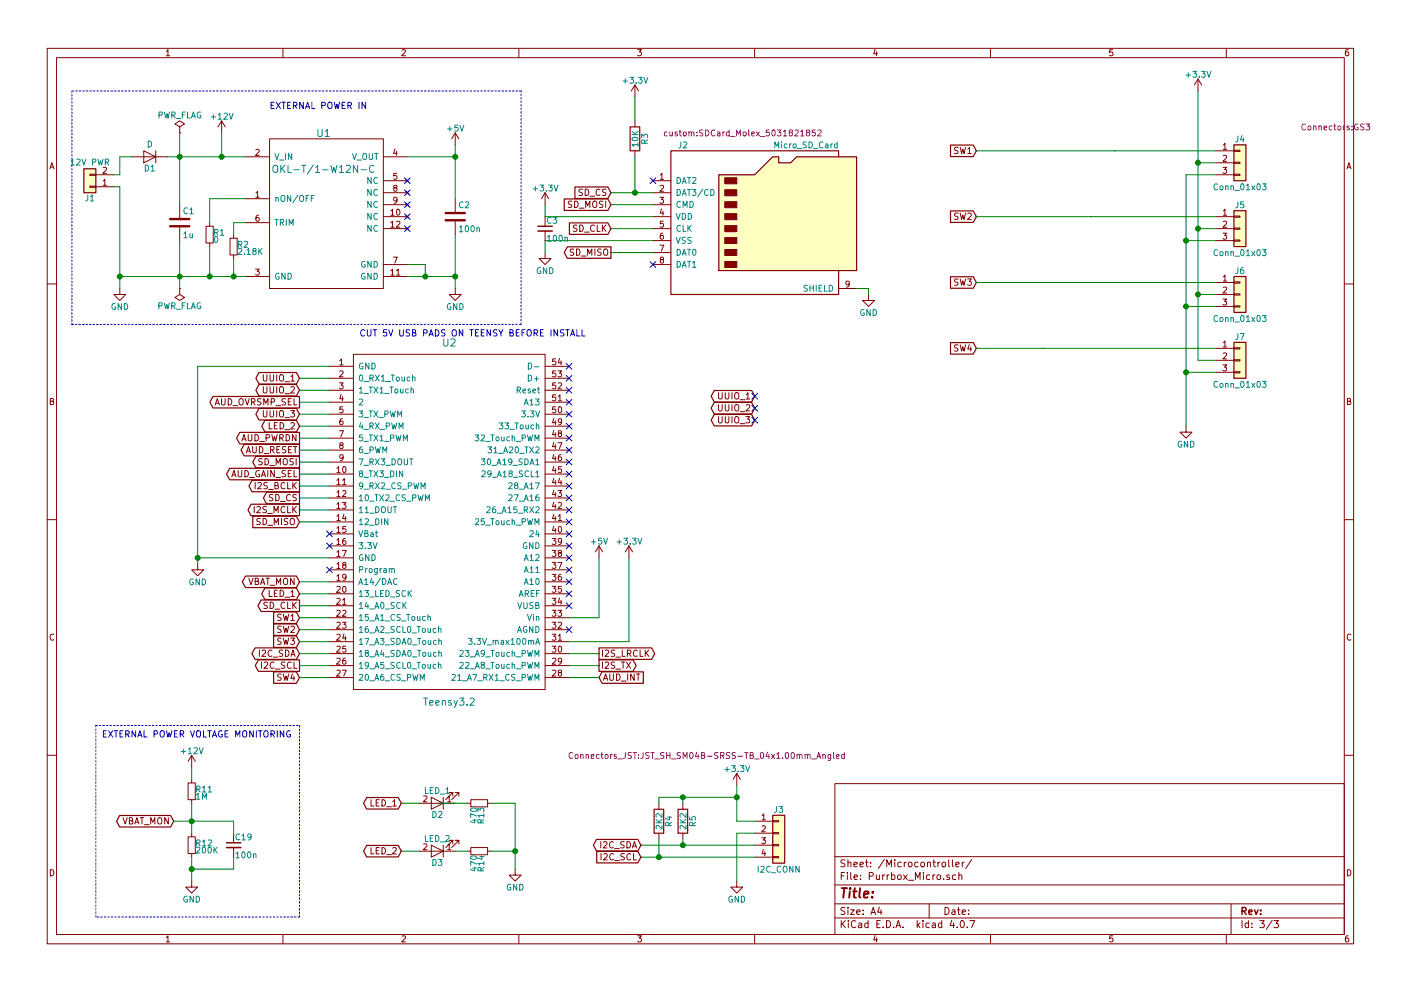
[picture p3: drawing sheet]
EESchema Schematic File Version 2
LIBS:power
LIBS:device
LIBS:switches
LIBS:relays
LIBS:motors
LIBS:transistors
LIBS:conn
LIBS:linear
LIBS:regul
LIBS:74xx
LIBS:cmos4000
LIBS:adc-dac
LIBS:memory
LIBS:xilinx
LIBS:microcontrollers
LIBS:dsp
LIBS:microchip
LIBS:analog_switches
LIBS:motorola
LIBS:texas
LIBS:intel
LIBS:audio
LIBS:interface
LIBS:digital-audio
LIBS:philips
LIBS:display
LIBS:cypress
LIBS:siliconi
LIBS:opto
LIBS:atmel
LIBS:contrib
LIBS:valves
LIBS:custom
LIBS:NorBot
LIBS:teensy
LIBS:Purr_Amp-cache
EELAYER 25 0
EELAYER END
$Descr A4 11693 8268
encoding utf-8
Sheet 3 3
Title ""
Date ""
Rev ""
Comp ""
Comment1 ""
Comment2 ""
Comment3 ""
Comment4 ""
$EndDescr
$Comp
L Micro_SD_Card J2
U 1 1
P 6350 1800
F 0 "J2" H 5700 2400 50  0000 C CNN
F 1 "Micro_SD_Card" H 7000 2400 50  0000 R CNN
F 2 "custom:SDCard_Molex_5031821852" H 6200 2500 50  0000 C CNN
F 3 "" H 6350 1800 50  0001 C CNN
	1    6350 1800
	1    0    0    -1  
$EndComp
$Comp
L Teensy3.2 U2
U 1 1
P 3750 4350
F 0 "U2" H 3750 5850 60  0000 C CNN
F 1 "Teensy3.2" H 3750 2850 60  0000 C CNN
F 2 "custom:Teensy3.4_SMD" H 2950 5850 60  0001 C CNN
F 3 "" H 3750 3550 60  0000 C CNN
	1    3750 4350
	1    0    0    -1  
$EndComp
Text GLabel 2500 4050 0    53   Output ~ 0
I2S_BCLK
Text GLabel 2500 4250 0    53   Output ~ 0
I2S_MCLK
Text GLabel 5000 5550 2    53   Output ~ 0
I2S_TX
Text GLabel 5000 5450 2    53   Output ~ 0
I2S_LRCLK
Text GLabel 2500 3850 0    53   Output ~ 0
SD_MOSI
Text GLabel 2500 4150 0    53   Output ~ 0
SD_CS
Text GLabel 2500 4350 0    53   Input ~ 0
SD_MISO
Text GLabel 2500 5050 0    53   Output ~ 0
SD_CLK
Text GLabel 5100 1900 0    53   Input ~ 0
SD_CLK
$Comp
L +3.3V #PWR011
U 1 1
P 5250 4650
F 0 "#PWR011" H 5250 4500 50  0001 C CNN
F 1 "+3.3V" H 5250 4790 50  0000 C CNN
F 2 "" H 5250 4650 50  0001 C CNN
F 3 "" H 5250 4650 50  0001 C CNN
	1    5250 4650
	1    0    0    -1  
$EndComp
$Comp
L GND #PWR012
U 1 1
P 1650 4700
F 0 "#PWR012" H 1650 4450 50  0001 C CNN
F 1 "GND" H 1650 4550 50  0000 C CNN
F 2 "" H 1650 4700 50  0001 C CNN
F 3 "" H 1650 4700 50  0001 C CNN
	1    1650 4700
	1    0    0    -1  
$EndComp
$Comp
L +3.3V #PWR013
U 1 1
P 4550 1700
F 0 "#PWR013" H 4550 1550 50  0001 C CNN
F 1 "+3.3V" H 4550 1840 50  0000 C CNN
F 2 "" H 4550 1700 50  0001 C CNN
F 3 "" H 4550 1700 50  0001 C CNN
	1    4550 1700
	1    0    0    -1  
$EndComp
$Comp
L GND #PWR014
U 1 1
P 4550 2100
F 0 "#PWR014" H 4550 1850 50  0001 C CNN
F 1 "GND" H 4550 1950 50  0000 C CNN
F 2 "" H 4550 2100 50  0001 C CNN
F 3 "" H 4550 2100 50  0001 C CNN
	1    4550 2100
	1    0    0    -1  
$EndComp
Text GLabel 5100 2100 0    53   Output ~ 0
SD_MISO
Text GLabel 5100 1600 0    53   Input ~ 0
SD_CS
Text GLabel 5100 1700 0    53   Input ~ 0
SD_MOSI
$Comp
L GND #PWR015
U 1 1
P 7250 2450
F 0 "#PWR015" H 7250 2200 50  0001 C CNN
F 1 "GND" H 7250 2300 50  0000 C CNN
F 2 "" H 7250 2450 50  0001 C CNN
F 3 "" H 7250 2450 50  0001 C CNN
	1    7250 2450
	1    0    0    -1  
$EndComp
$Comp
L R R3
U 1 1
P 5300 1150
F 0 "R3" V 5380 1150 50  0000 C CNN
F 1 "10K" V 5300 1150 50  0000 C CNN
F 2 "Resistors_SMD:R_0603" V 5230 1150 50  0001 C CNN
F 3 "" H 5300 1150 50  0001 C CNN
	1    5300 1150
	1    0    0    -1  
$EndComp
$Comp
L +3.3V #PWR016
U 1 1
P 5300 800
F 0 "#PWR016" H 5300 650 50  0001 C CNN
F 1 "+3.3V" H 5300 940 50  0000 C CNN
F 2 "" H 5300 800 50  0001 C CNN
F 3 "" H 5300 800 50  0001 C CNN
	1    5300 800 
	1    0    0    -1  
$EndComp
Text GLabel 2500 3650 0    53   Output ~ 0
AUD_PWRDN
Text GLabel 2500 3750 0    53   Output ~ 0
AUD_RESET
Text GLabel 2500 3950 0    53   Output ~ 0
AUD_GAIN_SEL
Text GLabel 2500 3350 0    53   Output ~ 0
AUD_OVRSMP_SEL
Text GLabel 2500 5550 0    53   Output ~ 0
I2C_SCL
Text GLabel 2500 5450 0    53   BiDi ~ 0
I2C_SDA
Text GLabel 2500 3150 0    53   BiDi ~ 0
UUIO_1
Text GLabel 2500 3250 0    53   BiDi ~ 0
UUIO_2
$Comp
L +5V #PWR017
U 1 1
P 5000 4650
F 0 "#PWR017" H 5000 4500 50  0001 C CNN
F 1 "+5V" H 5000 4790 50  0000 C CNN
F 2 "" H 5000 4650 50  0001 C CNN
F 3 "" H 5000 4650 50  0001 C CNN
	1    5000 4650
	1    0    0    -1  
$EndComp
Text Notes 3000 2800 0    53   ~ 0
CUT 5V USB PADS ON TEENSY BEFORE INSTALL
$Comp
L GND #PWR018
U 1 1
P 3800 2400
F 0 "#PWR018" H 3800 2150 50  0001 C CNN
F 1 "GND" H 3800 2250 50  0000 C CNN
F 2 "" H 3800 2400 50  0001 C CNN
F 3 "" H 3800 2400 50  0001 C CNN
	1    3800 2400
	1    0    0    -1  
$EndComp
$Comp
L C C2
U 1 1
P 3800 1800
F 0 "C2" H 3825 1900 50  0000 L CNN
F 1 "100n" H 3825 1700 50  0000 L CNN
F 2 "Resistors_SMD:R_0603" H 3838 1650 50  0001 C CNN
F 3 "" H 3800 1800 50  0001 C CNN
	1    3800 1800
	1    0    0    -1  
$EndComp
$Comp
L C C1
U 1 1
P 1500 1850
F 0 "C1" H 1525 1950 50  0000 L CNN
F 1 "1u" H 1525 1750 50  0000 L CNN
F 2 "Capacitors_SMD:C_0805" H 1538 1700 50  0001 C CNN
F 3 "" H 1500 1850 50  0001 C CNN
	1    1500 1850
	1    0    0    -1  
$EndComp
$Comp
L +5V #PWR019
U 1 1
P 3800 1200
F 0 "#PWR019" H 3800 1050 50  0001 C CNN
F 1 "+5V" H 3800 1340 50  0000 C CNN
F 2 "" H 3800 1200 50  0001 C CNN
F 3 "" H 3800 1200 50  0001 C CNN
	1    3800 1200
	1    0    0    -1  
$EndComp
$Comp
L +12V #PWR020
U 1 1
P 1850 1100
F 0 "#PWR020" H 1850 950 50  0001 C CNN
F 1 "+12V" H 1850 1240 50  0000 C CNN
F 2 "" H 1850 1100 50  0001 C CNN
F 3 "" H 1850 1100 50  0001 C CNN
	1    1850 1100
	1    0    0    -1  
$EndComp
Text Notes 2250 900  0    53   ~ 0
EXTERNAL POWER IN
$Comp
L Conn_01x02 J1
U 1 1
P 750 1550
F 0 "J1" H 750 1650 50  0000 C CNN
F 1 "12V PWR" H 750 1350 50  0000 C CNN
F 2 "Pin_Headers:Pin_Header_Straight_1x02_Pitch2.54mm" H 750 1550 50  0001 C CNN
F 3 "" H 750 1550 50  0001 C CNN
	1    750  1550
	-1   0    0    1   
$EndComp
$Comp
L Conn_01x04 J3
U 1 1
P 6500 6950
F 0 "J3" H 6500 7150 50  0000 C CNN
F 1 "I2C_CONN" H 6500 6650 50  0000 C CNN
F 2 "Connectors_JST:JST_SH_SM04B-SRSS-TB_04x1.00mm_Angled" H 5900 7600 50  0000 C CNN
F 3 "" H 6500 6950 50  0001 C CNN
	1    6500 6950
	1    0    0    -1  
$EndComp
$Comp
L +3.3V #PWR021
U 1 1
P 6150 6550
F 0 "#PWR021" H 6150 6400 50  0001 C CNN
F 1 "+3.3V" H 6150 6690 50  0000 C CNN
F 2 "" H 6150 6550 50  0001 C CNN
F 3 "" H 6150 6550 50  0001 C CNN
	1    6150 6550
	1    0    0    -1  
$EndComp
$Comp
L GND #PWR022
U 1 1
P 6150 7350
F 0 "#PWR022" H 6150 7100 50  0001 C CNN
F 1 "GND" H 6150 7200 50  0000 C CNN
F 2 "" H 6150 7350 50  0001 C CNN
F 3 "" H 6150 7350 50  0001 C CNN
	1    6150 7350
	1    0    0    -1  
$EndComp
$Comp
L R R4
U 1 1
P 5500 6850
F 0 "R4" V 5580 6850 50  0000 C CNN
F 1 "2K2" V 5500 6850 50  0000 C CNN
F 2 "Resistors_SMD:R_0603" V 5430 6850 50  0001 C CNN
F 3 "" H 5500 6850 50  0001 C CNN
	1    5500 6850
	1    0    0    -1  
$EndComp
$Comp
L R R5
U 1 1
P 5700 6850
F 0 "R5" V 5780 6850 50  0000 C CNN
F 1 "2K2" V 5700 6850 50  0000 C CNN
F 2 "Resistors_SMD:R_0603" V 5630 6850 50  0001 C CNN
F 3 "" H 5700 6850 50  0001 C CNN
	1    5700 6850
	1    0    0    -1  
$EndComp
Text GLabel 5350 7150 0    53   Input ~ 0
I2C_SCL
Text GLabel 5350 7050 0    53   BiDi ~ 0
I2C_SDA
$Comp
L Conn_01x03 J4
U 1 1
P 10350 1350
F 0 "J4" H 10350 1550 50  0000 C CNN
F 1 "Conn_01x03" H 10350 1150 50  0000 C CNN
F 2 "Connectors:GS3" H 11150 1650 50  0000 C CNN
F 3 "" H 10350 1350 50  0001 C CNN
	1    10350 1350
	1    0    0    -1  
$EndComp
$Comp
L Conn_01x03 J5
U 1 1
P 10350 1900
F 0 "J5" H 10350 2100 50  0000 C CNN
F 1 "Conn_01x03" H 10350 1700 50  0000 C CNN
F 2 "Connectors:GS3" H 10350 1900 50  0001 C CNN
F 3 "" H 10350 1900 50  0001 C CNN
	1    10350 1900
	1    0    0    -1  
$EndComp
$Comp
L Conn_01x03 J6
U 1 1
P 10350 2450
F 0 "J6" H 10350 2650 50  0000 C CNN
F 1 "Conn_01x03" H 10350 2250 50  0000 C CNN
F 2 "Connectors:GS3" H 10350 2450 50  0001 C CNN
F 3 "" H 10350 2450 50  0001 C CNN
	1    10350 2450
	1    0    0    -1  
$EndComp
$Comp
L Conn_01x03 J7
U 1 1
P 10350 3000
F 0 "J7" H 10350 3200 50  0000 C CNN
F 1 "Conn_01x03" H 10350 2800 50  0000 C CNN
F 2 "Connectors:GS3" H 10350 3000 50  0001 C CNN
F 3 "" H 10350 3000 50  0001 C CNN
	1    10350 3000
	1    0    0    -1  
$EndComp
$Comp
L GND #PWR023
U 1 1
P 9900 3550
F 0 "#PWR023" H 9900 3300 50  0001 C CNN
F 1 "GND" H 9900 3400 50  0000 C CNN
F 2 "" H 9900 3550 50  0001 C CNN
F 3 "" H 9900 3550 50  0001 C CNN
	1    9900 3550
	1    0    0    -1  
$EndComp
Text GLabel 2500 5150 0    53   Input ~ 0
SW1
Text GLabel 2500 5250 0    53   Input ~ 0
SW2
Text GLabel 2500 5350 0    53   Input ~ 0
SW3
Text GLabel 2500 5650 0    53   Input ~ 0
SW4
Text GLabel 8150 1250 0    53   Input ~ 0
SW1
Text GLabel 8150 1800 0    53   Input ~ 0
SW2
Text GLabel 8150 2350 0    53   Input ~ 0
SW3
Text GLabel 8150 2900 0    53   Input ~ 0
SW4
Text GLabel 5000 5650 2    53   Input ~ 0
AUD_INT
$Comp
L PWR_FLAG #FLG024
U 1 1
P 1500 1100
F 0 "#FLG024" H 1500 1175 50  0001 C CNN
F 1 "PWR_FLAG" H 1500 1250 50  0000 C CNN
F 2 "" H 1500 1100 50  0001 C CNN
F 3 "" H 1500 1100 50  0001 C CNN
	1    1500 1100
	1    0    0    -1  
$EndComp
NoConn ~ 2750 4450
NoConn ~ 2750 4550
NoConn ~ 2750 4750
NoConn ~ 4750 3050
NoConn ~ 4750 3150
NoConn ~ 4750 3250
NoConn ~ 4750 3350
NoConn ~ 4750 3450
NoConn ~ 4750 3550
NoConn ~ 4750 3650
NoConn ~ 4750 3750
NoConn ~ 4750 3850
NoConn ~ 4750 3950
NoConn ~ 4750 4050
NoConn ~ 4750 4150
NoConn ~ 4750 4250
NoConn ~ 4750 4350
NoConn ~ 4750 4450
NoConn ~ 4750 4550
NoConn ~ 4750 4650
NoConn ~ 4750 4750
NoConn ~ 4750 4850
NoConn ~ 4750 4950
NoConn ~ 4750 5050
NoConn ~ 4750 5250
NoConn ~ 5450 2200
NoConn ~ 5450 1500
$Comp
L PWR_FLAG #FLG025
U 1 1
P 1500 2400
F 0 "#FLG025" H 1500 2475 50  0001 C CNN
F 1 "PWR_FLAG" H 1500 2550 50  0000 C CNN
F 2 "" H 1500 2400 50  0001 C CNN
F 3 "" H 1500 2400 50  0001 C CNN
	1    1500 2400
	-1   0    0    1   
$EndComp
$Comp
L +3.3V #PWR026
U 1 1
P 10000 750
F 0 "#PWR026" H 10000 600 50  0001 C CNN
F 1 "+3.3V" H 10000 890 50  0000 C CNN
F 2 "" H 10000 750 50  0001 C CNN
F 3 "" H 10000 750 50  0001 C CNN
	1    10000 750 
	1    0    0    -1  
$EndComp
$Comp
L D D1
U 1 1
P 1250 1300
F 0 "D1" H 1250 1400 50  0000 C CNN
F 1 "D" H 1250 1200 50  0000 C CNN
F 2 "Diodes_SMD:D_0805" H 1250 1300 50  0001 C CNN
F 3 "" H 1250 1300 50  0001 C CNN
	1    1250 1300
	-1   0    0    1   
$EndComp
Wire Wire Line
	2750 5350 2500 5350
Wire Wire Line
	2500 5250 2750 5250
Wire Wire Line
	1000 1300 1000 1450
Wire Wire Line
	2500 3250 2750 3250
Wire Wire Line
	2500 3150 2750 3150
Wire Wire Line
	4750 5650 5000 5650
Wire Wire Line
	2500 3450 2750 3450
Wire Wire Line
	2500 3550 2750 3550
Wire Wire Line
	2750 4950 2500 4950
Wire Wire Line
	2500 4850 2750 4850
Wire Wire Line
	9900 1450 9900 3550
Wire Wire Line
	2750 5650 2500 5650
Wire Wire Line
	2500 5150 2750 5150
Wire Wire Line
	8150 2900 10150 2900
Wire Wire Line
	8150 2350 10150 2350
Wire Wire Line
	8150 1800 10150 1800
Wire Wire Line
	8150 1250 10150 1250
Connection ~ 9900 2000
Wire Wire Line
	10150 1450 9900 1450
Connection ~ 9900 2550
Wire Wire Line
	10150 2000 9900 2000
Connection ~ 9900 3100
Wire Wire Line
	9900 2550 10150 2550
Wire Wire Line
	9900 3100 10150 3100
Connection ~ 10000 1350
Connection ~ 10000 1900
Wire Wire Line
	10000 1350 10150 1350
Connection ~ 10000 2450
Wire Wire Line
	10000 1900 10150 1900
Wire Wire Line
	10000 2450 10150 2450
Wire Wire Line
	10000 750  10000 3000
Wire Wire Line
	10000 3000 10150 3000
Wire Wire Line
	1000 1300 1100 1300
Wire Wire Line
	1000 1550 1000 2400
Connection ~ 5700 7050
Connection ~ 5500 7150
Connection ~ 5700 6650
Wire Wire Line
	5500 6700 5500 6650
Connection ~ 6150 6650
Wire Wire Line
	5500 6650 6150 6650
Wire Wire Line
	5700 6700 5700 6650
Wire Wire Line
	5500 7150 5500 7000
Wire Wire Line
	5350 7150 6300 7150
Wire Wire Line
	5700 7050 5700 7000
Wire Wire Line
	5350 7050 6300 7050
Wire Wire Line
	6150 6950 6300 6950
Wire Wire Line
	6150 7350 6150 6950
Wire Wire Line
	6150 6550 6150 6850
Wire Wire Line
	6150 6850 6300 6850
Wire Wire Line
	1000 1450 950  1450
Wire Wire Line
	950  1550 1000 1550
Wire Notes Line
	4350 750  600  750 
Wire Notes Line
	4350 2700 4350 750 
Wire Notes Line
	600  2700 4350 2700
Wire Wire Line
	2500 3350 2750 3350
Wire Wire Line
	2500 3650 2750 3650
Wire Wire Line
	2500 3750 2750 3750
Wire Wire Line
	2500 3950 2750 3950
Wire Wire Line
	5000 5150 4750 5150
Wire Wire Line
	5000 4650 5000 5150
Wire Wire Line
	2500 5550 2750 5550
Wire Wire Line
	2750 5450 2500 5450
Wire Wire Line
	5300 800  5300 1000
Connection ~ 5300 1600
Wire Wire Line
	5300 1300 5300 1600
Wire Wire Line
	7250 2400 7250 2450
Wire Wire Line
	7150 2400 7250 2400
Wire Wire Line
	5100 1700 5450 1700
Wire Wire Line
	5100 1600 5450 1600
Wire Wire Line
	5100 2100 5450 2100
Wire Wire Line
	4550 2000 5450 2000
Wire Wire Line
	4550 2100 4550 2000
Wire Wire Line
	4550 1800 4550 1700
Wire Wire Line
	5450 1800 4550 1800
Connection ~ 1650 4650
Wire Wire Line
	1650 4650 2750 4650
Wire Wire Line
	1650 3050 2750 3050
Wire Wire Line
	1650 3050 1650 4700
Wire Wire Line
	5250 4650 5250 5350
Wire Wire Line
	5250 5350 4750 5350
Wire Wire Line
	5100 1900 5450 1900
Wire Wire Line
	4750 5550 5000 5550
Wire Wire Line
	4750 5450 5000 5450
Wire Wire Line
	2500 5050 2750 5050
Wire Wire Line
	2500 4350 2750 4350
Wire Wire Line
	2500 4250 2750 4250
Wire Wire Line
	2500 4150 2750 4150
Wire Wire Line
	2500 4050 2750 4050
Wire Wire Line
	2500 3850 2750 3850
Wire Wire Line
	9300 1250 9300 1250
Wire Wire Line
	9100 1800 9100 1800
Wire Wire Line
	8700 2900 8700 2900
Wire Wire Line
	8900 2350 8900 2350
Wire Notes Line
	600  750  600  2700
Wire Wire Line
	1400 1300 2050 1300
Connection ~ 1850 1300
Wire Wire Line
	1500 2000 1500 2400
Connection ~ 1500 2300
Wire Wire Line
	1500 1100 1500 1700
Connection ~ 1500 1300
Wire Wire Line
	3800 1200 3800 1650
Wire Wire Line
	3800 1950 3800 2400
Connection ~ 3800 1300
$Comp
L OKL-T/1-W12N-C U1
U 1 1
P 2500 2400
F 0 "U1" H 2700 3700 60  0000 C CNN
F 1 "OKL-T/1-W12N-C" H 2700 3400 60  0000 C CNN
F 2 "custom:MURATA_OKL1" H 2500 2400 60  0001 C CNN
F 3 "" H 2500 2400 60  0001 C CNN
	1    2500 2400
	1    0    0    -1  
$EndComp
$Comp
L GND #PWR027
U 1 1
P 1000 2400
F 0 "#PWR027" H 1000 2150 50  0001 C CNN
F 1 "GND" H 1000 2250 50  0000 C CNN
F 2 "" H 1000 2400 50  0001 C CNN
F 3 "" H 1000 2400 50  0001 C CNN
	1    1000 2400
	1    0    0    -1  
$EndComp
Wire Wire Line
	1000 2300 2050 2300
Connection ~ 1950 2300
$Comp
L R_Small R2
U 1 1
P 1950 2050
F 0 "R2" H 1980 2070 50  0000 L CNN
F 1 "2.18K" H 1980 2010 50  0000 L CNN
F 2 "Resistors_SMD:R_0603" H 1950 2050 50  0001 C CNN
F 3 "" H 1950 2050 50  0001 C CNN
	1    1950 2050
	1    0    0    -1  
$EndComp
Wire Wire Line
	1950 1950 1950 1850
Wire Wire Line
	1950 1850 2050 1850
Wire Wire Line
	3400 1300 3800 1300
Wire Wire Line
	1950 2150 1950 2300
Connection ~ 1000 2300
Wire Wire Line
	3400 2300 3800 2300
Connection ~ 3800 2300
Wire Wire Line
	3400 2200 3550 2200
Wire Wire Line
	3550 2200 3550 2300
Connection ~ 3550 2300
Wire Wire Line
	1850 1100 1850 1300
Wire Wire Line
	2050 1650 1750 1650
Connection ~ 1750 2300
NoConn ~ 3400 1500
NoConn ~ 3400 1600
NoConn ~ 3400 1700
NoConn ~ 3400 1800
NoConn ~ 3400 1900
Text GLabel 2500 3550 0    53   BiDi ~ 0
LED_2
Text GLabel 2500 3450 0    53   BiDi ~ 0
UUIO_3
Text GLabel 2500 4850 0    53   BiDi ~ 0
VBAT_MON
Text GLabel 2500 4950 0    53   BiDi ~ 0
LED_1
Text GLabel 6300 3300 0    53   BiDi ~ 0
UUIO_1
Text GLabel 6300 3400 0    53   BiDi ~ 0
UUIO_2
Text GLabel 6300 3500 0    53   BiDi ~ 0
UUIO_3
Text GLabel 3350 7100 0    53   BiDi ~ 0
LED_2
Text GLabel 1450 6850 0    53   BiDi ~ 0
VBAT_MON
Text GLabel 3350 6700 0    53   BiDi ~ 0
LED_1
NoConn ~ 6300 3300
NoConn ~ 6300 3400
NoConn ~ 6300 3500
$Comp
L R_Small R1
U 1 1
P 1750 1950
F 0 "R1" H 1780 1970 50  0000 L CNN
F 1 "0" H 1780 1910 50  0000 L CNN
F 2 "Resistors_SMD:R_0603" H 1750 1950 50  0001 C CNN
F 3 "" H 1750 1950 50  0001 C CNN
	1    1750 1950
	1    0    0    -1  
$EndComp
Wire Wire Line
	1750 2300 1750 2050
Wire Wire Line
	1750 1650 1750 1850
$Comp
L C_Small C3
U 1 1
P 4550 1900
F 0 "C3" H 4560 1970 50  0000 L CNN
F 1 "100n" H 4560 1820 50  0000 L CNN
F 2 "Capacitors_SMD:C_0603" H 4550 1900 50  0001 C CNN
F 3 "" H 4550 1900 50  0001 C CNN
	1    4550 1900
	1    0    0    -1  
$EndComp
$Comp
L R_Small R11
U 1 1
P 1600 6600
F 0 "R11" H 1630 6620 50  0000 L CNN
F 1 "1M" H 1630 6560 50  0000 L CNN
F 2 "Resistors_SMD:R_0603" H 1600 6600 50  0001 C CNN
F 3 "" H 1600 6600 50  0001 C CNN
	1    1600 6600
	1    0    0    -1  
$EndComp
$Comp
L R_Small R12
U 1 1
P 1600 7050
F 0 "R12" H 1630 7070 50  0000 L CNN
F 1 "200K" H 1630 7010 50  0000 L CNN
F 2 "Resistors_SMD:R_0603" H 1600 7050 50  0001 C CNN
F 3 "" H 1600 7050 50  0001 C CNN
	1    1600 7050
	1    0    0    -1  
$EndComp
$Comp
L C_Small C19
U 1 1
P 1950 7050
F 0 "C19" H 1960 7120 50  0000 L CNN
F 1 "100n" H 1960 6970 50  0000 L CNN
F 2 "Capacitors_SMD:C_0603" H 1950 7050 50  0001 C CNN
F 3 "" H 1950 7050 50  0001 C CNN
	1    1950 7050
	1    0    0    -1  
$EndComp
$Comp
L GND #PWR028
U 1 1
P 1600 7350
F 0 "#PWR028" H 1600 7100 50  0001 C CNN
F 1 "GND" H 1600 7200 50  0000 C CNN
F 2 "" H 1600 7350 50  0001 C CNN
F 3 "" H 1600 7350 50  0001 C CNN
	1    1600 7350
	1    0    0    -1  
$EndComp
Wire Wire Line
	1600 7150 1600 7350
Wire Wire Line
	1950 7150 1950 7250
Wire Wire Line
	1950 7250 1600 7250
Connection ~ 1600 7250
Wire Wire Line
	1950 6850 1950 6950
Wire Wire Line
	1450 6850 1950 6850
Wire Wire Line
	1600 6700 1600 6950
Connection ~ 1600 6850
$Comp
L +12V #PWR029
U 1 1
P 1600 6400
F 0 "#PWR029" H 1600 6250 50  0001 C CNN
F 1 "+12V" H 1600 6540 50  0000 C CNN
F 2 "" H 1600 6400 50  0001 C CNN
F 3 "" H 1600 6400 50  0001 C CNN
	1    1600 6400
	1    0    0    -1  
$EndComp
Wire Wire Line
	1600 6400 1600 6500
Wire Notes Line
	800  7650 800  6050
Wire Notes Line
	800  6050 2500 6050
Wire Notes Line
	2500 6050 2500 7650
Wire Notes Line
	2500 7650 800  7650
Text Notes 850  6150 0    53   ~ 0
EXTERNAL POWER VOLTAGE MONITORING
$Comp
L LED D2
U 1 1
P 3650 6700
F 0 "D2" H 3650 6800 50  0000 C CNN
F 1 "LED_1" H 3650 6600 50  0000 C CNN
F 2 "Diodes_SMD:D_0603" H 3650 6700 50  0001 C CNN
F 3 "" H 3650 6700 50  0001 C CNN
	1    3650 6700
	-1   0    0    1   
$EndComp
$Comp
L LED D3
U 1 1
P 3650 7100
F 0 "D3" H 3650 7200 50  0000 C CNN
F 1 "LED_2" H 3650 7000 50  0000 C CNN
F 2 "Diodes_SMD:D_0603" H 3650 7100 50  0001 C CNN
F 3 "" H 3650 7100 50  0001 C CNN
	1    3650 7100
	-1   0    0    1   
$EndComp
$Comp
L R_Small R13
U 1 1
P 4000 6700
F 0 "R13" H 4030 6720 50  0000 L CNN
F 1 "470" H 4030 6660 50  0000 L CNN
F 2 "Resistors_SMD:R_0603" H 4000 6700 50  0001 C CNN
F 3 "" H 4000 6700 50  0001 C CNN
	1    4000 6700
	0    1    1    0   
$EndComp
$Comp
L R_Small R14
U 1 1
P 4000 7100
F 0 "R14" H 4030 7120 50  0000 L CNN
F 1 "470" H 4030 7060 50  0000 L CNN
F 2 "Resistors_SMD:R_0603" H 4000 7100 50  0001 C CNN
F 3 "" H 4000 7100 50  0001 C CNN
	1    4000 7100
	0    1    1    0   
$EndComp
Wire Wire Line
	3650 6700 3900 6700
Wire Wire Line
	3800 7100 3900 7100
Wire Wire Line
	4100 6700 4300 6700
Wire Wire Line
	4300 6700 4300 7250
Wire Wire Line
	4300 7100 4100 7100
$Comp
L GND #PWR030
U 1 1
P 4300 7250
F 0 "#PWR030" H 4300 7000 50  0001 C CNN
F 1 "GND" H 4300 7100 50  0000 C CNN
F 2 "" H 4300 7250 50  0001 C CNN
F 3 "" H 4300 7250 50  0001 C CNN
	1    4300 7250
	1    0    0    -1  
$EndComp
Connection ~ 4300 7100
Wire Wire Line
	3350 6700 3500 6700
Wire Wire Line
	3350 7100 3500 7100
$EndSCHEMATC
